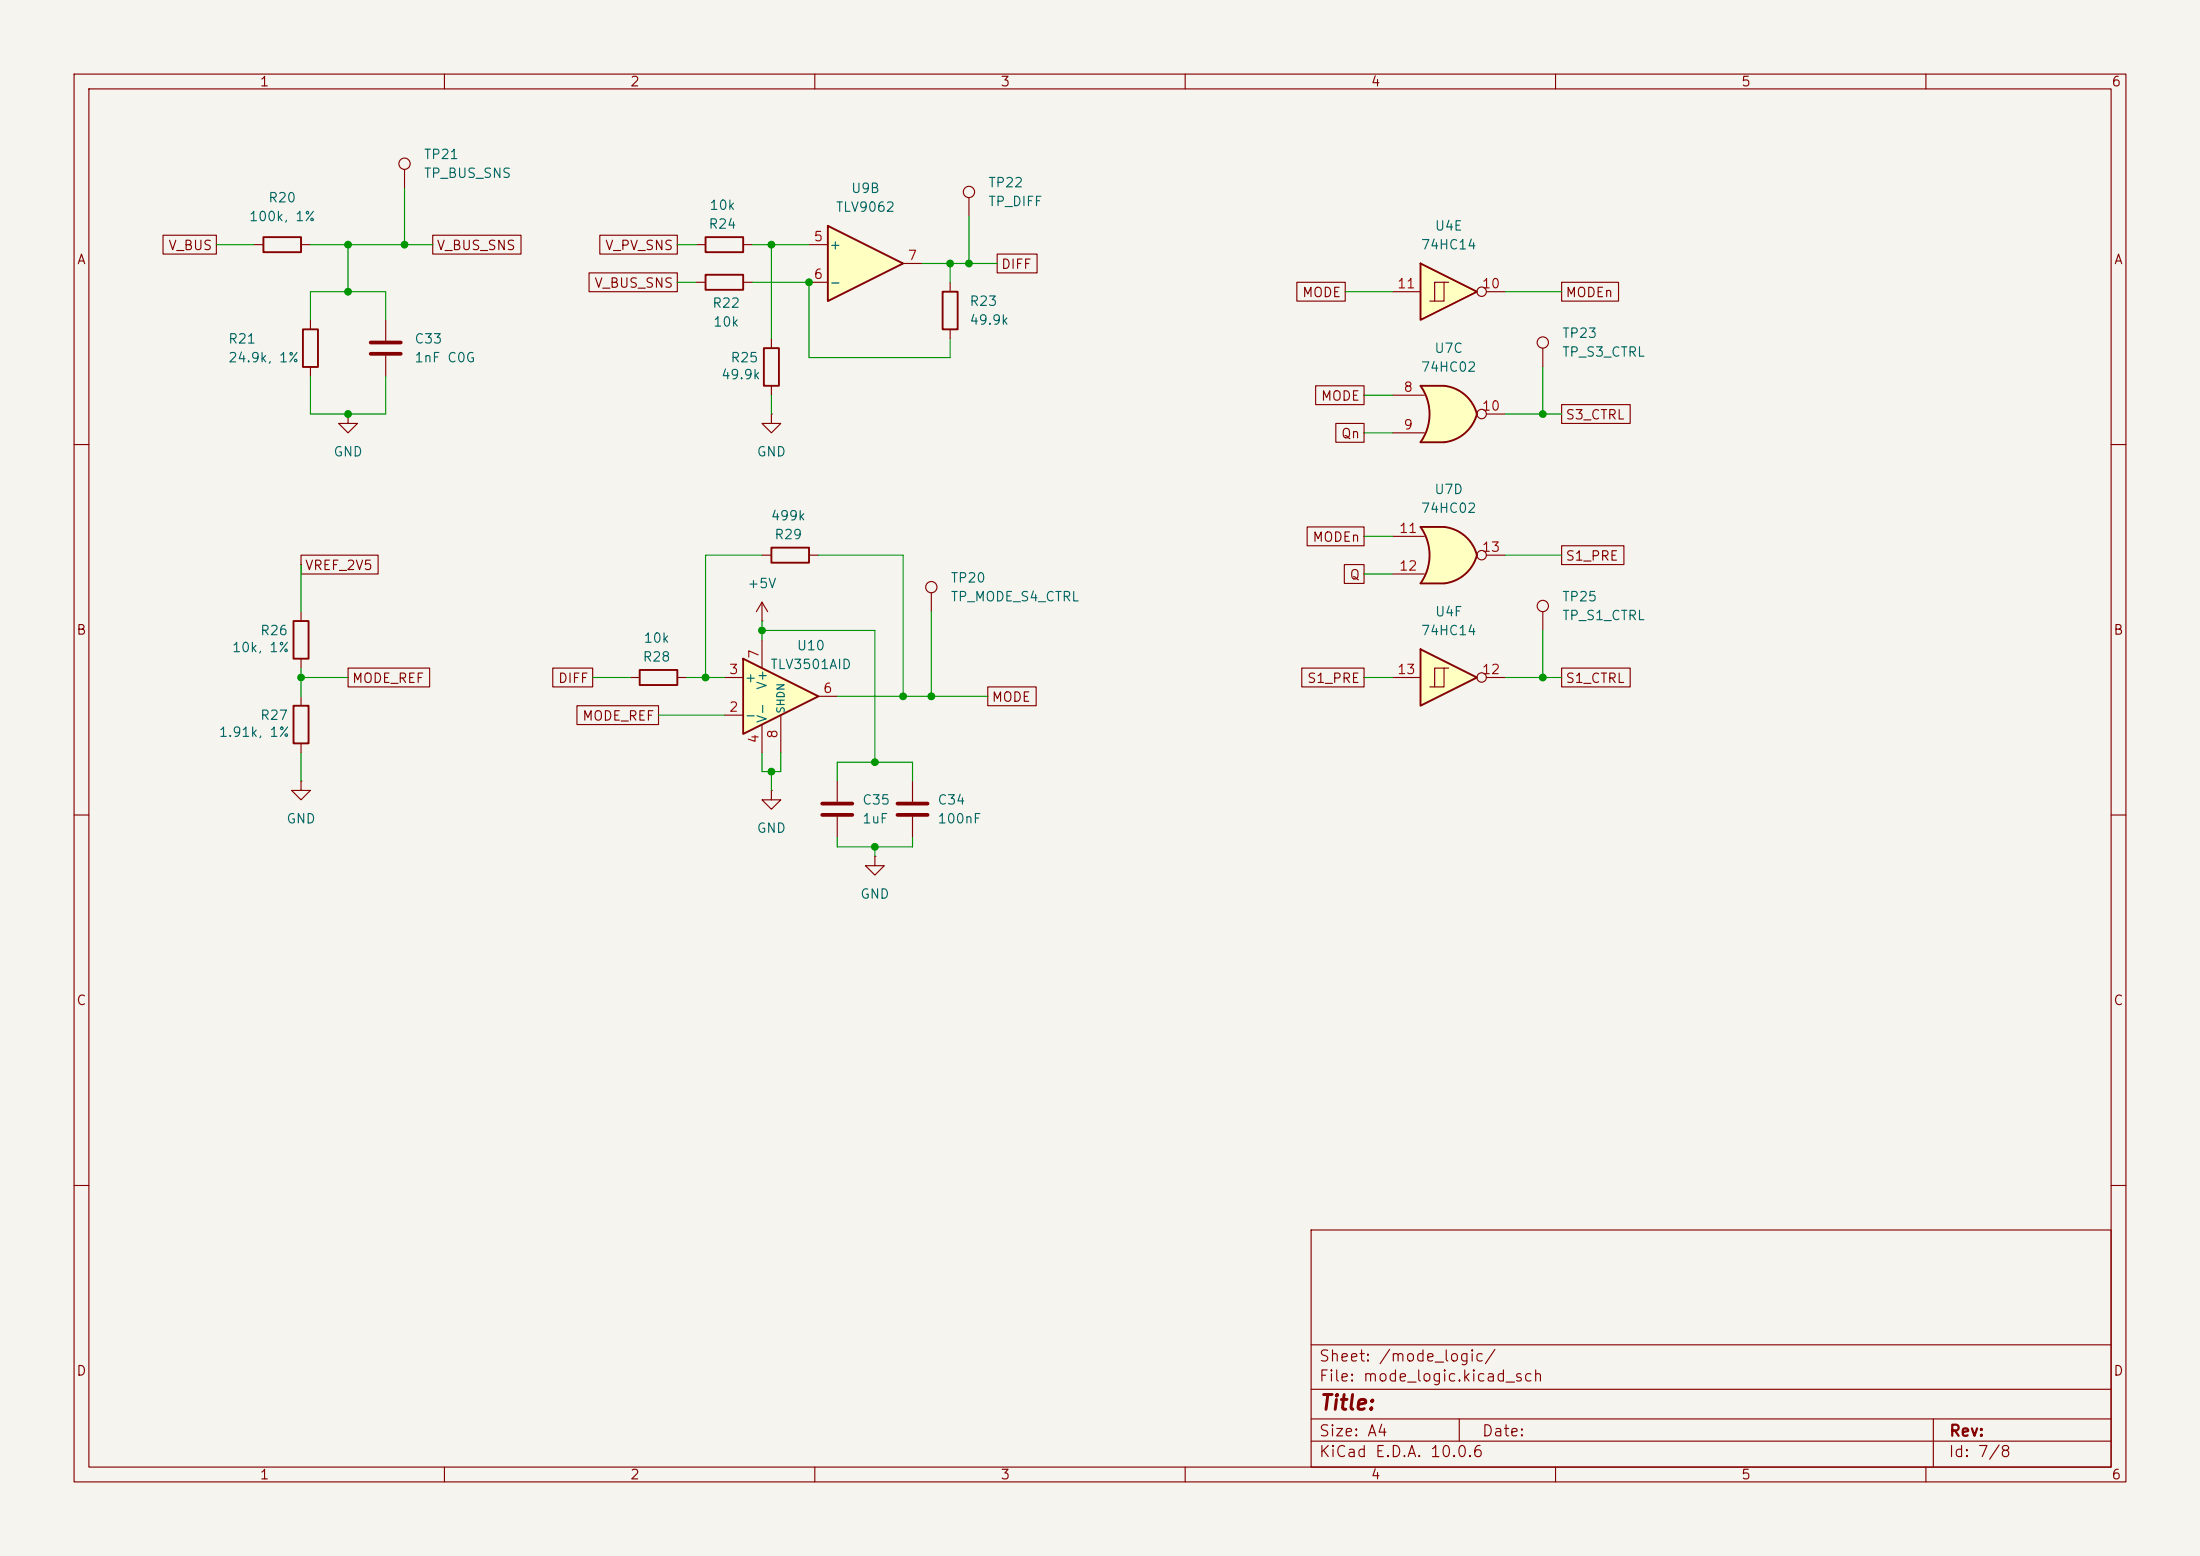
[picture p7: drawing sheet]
<svg xmlns="http://www.w3.org/2000/svg" width="297mm" height="210mm" viewBox="0 0 297 210" stroke-linecap="round" stroke-linejoin="round" font-family="sans-serif">
<path d="M0 0h297v210h-297z" fill="#f5f4ef" stroke="#f5f4ef" stroke-width=".14"/>
<g fill="none" stroke="#840000" stroke-width=".15">
<path d="M10 10h277v190h-277zM12 12h273v186h-273zM60 10v2M110 10v2M160 10v2M210 10v2M260 10v2M54.6 22.9v2.5M128.3 38.1v1.3M128.3 44.5v1.2M10 60h2M285 60h2"/>
<path d="M10 110h2M285 110h2M10 160h2M177 166h108v32h-108zM285 160h2M60 198v2M110 198v2M160 198v2M177 194.5h108M177 191.5h108M177 187.5h108M177 181.5h108"/>
<path d="M197 191.5v3M210 198v2M260 198v2M261 191.5v6.5"/>
<circle cx="54.6" cy="22.1" r=".76"/>
</g>
<path d="M127.3 39.4h2v5.1h-2z" fill="none" stroke="#840000" stroke-width=".25"/>
<path d="M191.8 87.6l7.6 3.8-7.6 3.9z" fill="#ffffc2"/>
<path d="M191.8 87.6l7.6 3.8-7.6 3.9z" fill="none" stroke="#840000" stroke-width=".25"/>
<g fill="none" stroke="#840000" stroke-width=".15">
<path d="M130.8 26.7v2.5M47 55.9v1.3h1.3l-1.3 1.2-1.3-1.2h1.3M47 55.9h.1M52.1 43.2v2.8M52.1 48v2.8M188 91.4h3.8M194.9 90.2h-1.2v2.5M195.6 90.2h-.7v2.5h-1.9M200.7 91.4h2.5M40.6 105.4v1.3h1.3l-1.3 1.3-1.2-1.3h1.2M40.6 105.4h.1"/>
<circle cx="130.8" cy="25.9" r=".76"/>
<circle cx="200" cy="91.4" r=".63"/>
</g>
<path d="M50 46.2h4.1M50 47.8h4.1" fill="none" stroke="#840000" stroke-width=".51"/>
<path d="M191.8 35.6l7.6 3.8-7.6 3.8z" fill="#ffffc2"/>
<path d="M191.8 35.6l7.6 3.8-7.6 3.8z" fill="none" stroke="#840000" stroke-width=".25"/>
<g fill="none" stroke="#840000" stroke-width=".15">
<path d="M188 39.4h3.8M194.9 38.1h-1.2v2.5M195.6 38.1h-.7v2.5h-1.9M200.7 39.4h2.5"/>
<circle cx="200" cy="39.4" r=".63"/>
</g>
<path d="M111.8 30.5l10.1 5.1-10.1 5z" fill="#ffffc2"/>
<path d="M111.8 30.5l10.1 5.1-10.1 5z" fill="none" stroke="#840000" stroke-width=".25"/>
<path d="M109.2 33h2.6M109.2 38.1h2.6M121.9 35.6h2.6" fill="none" stroke="#840000" stroke-width=".15"/>
<path d="M191.8 52.1h3.1M191.8 59.7h3.1" fill="none" stroke="#ffffc2" stroke-width=".14"/>
<g fill="#ffffc2" stroke="#ffffc2" stroke-width=".14">
<path d="M194.4 54.5l5 1.4a5.2 5.2 0 0 1-4.4 3.8z"/>
<path d="M195 52.1a5.1 5.1 0 0 1 4.4 3.8l-5 1.3z"/>
</g>
<path d="M191.8 52.1h3.1v7.6h-3.1a6.7 6.7 0 0 0 0-7.6z" fill="#ffffc2"/>
<path d="M95.2 37.1h5.1v2h-5.1zM103.1 47h2.1v5.1h-2.1zM194.9 52.1h-3.1a6.6 6.6 0 0 1 0 7.6h3.1M195 52.1a5.2 5.2 0 0 1 4.4 3.8 5.2 5.2 0 0 1-4.4 3.8" fill="none" stroke="#840000" stroke-width=".25"/>
<g fill="none" stroke="#840000" stroke-width=".15">
<path d="M94 38.1h1.2M100.3 38.1h1.3M104.1 55.9v1.3h1.3l-1.3 1.2-1.2-1.2h1.2M104.1 55.9h.1M104.1 45.7v1.3M104.1 52.1v1.2M188 53.3h4.3M188 58.4h4.3M200.7 55.9h2.5M125.7 80v2.6M208.3 82.6v2.5"/>
<circle cx="200" cy="55.9" r=".63"/>
<circle cx="125.7" cy="79.2" r=".76"/>
<circle cx="208.3" cy="81.8" r=".76"/>
</g>
<path d="M100.3 88.9l10.2 5.1-10.2 5.1z" fill="#ffffc2"/>
<path d="M35.6 32h5v2h-5zM95.2 32h5.1v2h-5.1zM40.9 44.5h2v5h-2zM104.1 73.9h5.1v2h-5.1zM39.6 83.8h2.1v5.1h-2.1zM39.6 95.3h2.1v5h-2.1zM86.4 90.4h5v2.1h-5zM100.3 88.9l10.2 5.1-10.2 5.1z" fill="none" stroke="#840000" stroke-width=".25"/>
<g fill="none" stroke="#840000" stroke-width=".15">
<path d="M34.3 33h1.3M40.6 33h1.3M94 33h1.2M100.3 33h1.3M41.9 43.2v1.3M41.9 49.5v1.3M208.3 47v2.5M102.9 74.9h1.2M109.2 74.9h1.3M40.6 82.6v1.2M40.6 88.9v1.3M40.6 94v1.3"/>
<path d="M85.1 91.4h1.3M91.4 91.4h1.3M97.8 96.5h2.5M97.8 91.4h2.5M102.9 83.8h.1M102.9 81.3v2.5M102.9 86.4v3.8M102.9 97.8v3.8M102.9 81.3l-.8 1.3M102.9 81.3l.7 1.3M105.4 96.5v5.1M110.5 94h2.5"/>
<path d="M40.6 100.3v1.3M104.1 106.7v1.3h1.3l-1.3 1.2-1.2-1.2h1.2M104.1 106.7h.1M113 105.4v2.8M113 110.2v2.8M118.1 115.6v1.2h1.3l-1.3 1.3-1.3-1.3h1.3M118.1 115.6h.1M123.2 105.4v2.8M123.2 110.2v2.8"/>
<circle cx="208.3" cy="46.2" r=".76"/>
</g>
<path d="M111 108.5h4.1M111 110h4.1M121.2 108.5h4M121.2 110h4" fill="none" stroke="#840000" stroke-width=".51"/>
<path d="M191.8 71.1h3.1M191.8 78.7h3.1" fill="none" stroke="#ffffc2" stroke-width=".14"/>
<g fill="#ffffc2" stroke="#ffffc2" stroke-width=".14">
<path d="M194.4 73.6l5 1.3a5.2 5.2 0 0 1-4.4 3.8z"/>
<path d="M195 71.1a5.1 5.1 0 0 1 4.4 3.8l-5 1.3z"/>
</g>
<path d="M191.8 71.1h3.1v7.6h-3.1a6.7 6.7 0 0 0 0-7.6z" fill="#ffffc2"/>
<path d="M194.9 71.1h-3.1a6.6 6.6 0 0 1 0 7.6h3.1M195 71.1a5.2 5.2 0 0 1 4.4 3.8 5.2 5.2 0 0 1-4.4 3.8" fill="none" stroke="#840000" stroke-width=".25"/>
<g fill="none" stroke="#840000" stroke-width=".15">
<path d="M22 31.7h7.2v2.6h-7.2zM58.4 31.7h11.9v2.6h-11.9zM79.5 36.8h11.9v2.6h-11.9zM81 31.7h10.4v2.6h-10.4zM134.6 34.3h5.4v2.5h-5.4zM175.1 38.1h6.5v2.5h-6.5zM210.8 38.1h7.7v2.5h-7.7zM177.6 52.1h6.5v2.5h-6.5zM180.3 57.1h3.8v2.6h-3.8zM210.8 54.6h9.3v2.6h-9.3zM40.6 74.9h10.4v2.6h-10.4zM176.5 71.1h7.6v2.6h-7.6z"/>
<path d="M181.5 76.2h2.6v2.5h-2.6zM188 72.4h4.3M188 77.5h4.3M200.7 74.9h2.5M210.8 73.7h8.4v2.5h-8.4zM47 90.2h11v2.5h-11zM74.6 90.2h5.4v2.5h-5.4zM77.9 95.2h11v2.6h-11zM133.3 92.7h6.6v2.6h-6.6zM175.7 90.2h8.4v2.5h-8.4zM210.8 90.2h9.3v2.5h-9.3z"/>
<circle cx="200" cy="74.9" r=".63"/>
</g>
<g fill="none" stroke="#009600" stroke-width=".15">
<path d="M29.2 33h5.1M41.9 33h16.5M47 33v6.4M54.6 25.4v7.6M91.4 38.1h2.6M91.4 33h2.6M101.6 38.1h7.6v10.2h19.1v-2.6M101.6 33h7.6M104.1 33v12.7M124.5 35.6h10.1M128.3 35.6v2.5M130.8 29.2v6.4"/>
<path d="M181.6 39.4h6.4M203.2 39.4h7.6M41.9 43.2v-3.8h10.2v3.8M41.9 50.8v5.1h10.2v-5.1M104.1 53.3v2.6M184.1 58.4h3.9M184.1 53.3h3.9M203.2 55.9h7.6M208.3 49.5v6.4M40.6 76.2v6.4M102.9 74.9h-7.7v16.5M110.5 74.9h11.4v19.1"/>
<path d="M184.1 77.5h3.9M184.1 72.4h3.9M203.2 74.9h7.6M40.6 91.4h6.4M40.6 90.2v3.8M80 91.4h5.1M88.9 96.5h8.9M92.7 91.4h5.1M102.9 85.1h15.2v17.8M102.9 83.8v2.6M113 94h20.3M125.7 82.6v11.4"/>
<path d="M184.1 91.4h3.9M203.2 91.4h7.6M208.3 85.1v6.3M40.6 101.6v3.8M102.9 101.6v2.5h2.5v-2.5M104.1 104.1v2.6M113 105.4v-2.5h10.2v2.5M113 113v1.3h10.2v-1.3M118.1 114.3v1.3"/>
</g>
<g fill="#009600" stroke="#009600" stroke-width=".14">
<circle cx="47" cy="55.9" r=".46"/>
<circle cx="47" cy="33" r=".46"/>
<circle cx="47" cy="39.4" r=".46"/>
<circle cx="104.1" cy="33" r=".46"/>
<circle cx="54.6" cy="33" r=".46"/>
<circle cx="109.2" cy="38.1" r=".46"/>
<circle cx="118.1" cy="114.3" r=".46"/>
<circle cx="130.8" cy="35.6" r=".46"/>
<circle cx="128.3" cy="35.6" r=".46"/>
<circle cx="118.1" cy="102.9" r=".46"/>
<circle cx="208.3" cy="55.9" r=".46"/>
<circle cx="208.3" cy="91.4" r=".46"/>
<circle cx="125.7" cy="94" r=".46"/>
<circle cx="121.9" cy="94" r=".46"/>
<circle cx="95.2" cy="91.4" r=".46"/>
<circle cx="40.6" cy="91.4" r=".46"/>
<circle cx="104.1" cy="104.1" r=".46"/>
<circle cx="102.9" cy="85.1" r=".46"/>
</g>
<text font-size="2" fill="#840000" x="178" y="190.8">Title:</text>
<g font-size="1.5" fill="#840000">
<text x="178" y="184.1">Sheet: /mode_logic/</text>
<text x="178" y="186.8">File: mode_logic.kicad_sch</text>
<text x="178" y="197">KiCad E.D.A. 10.0.6</text>
<text x="178" y="194.2">Size: A4</text>
<text x="200" y="194.2">Date:</text>
<text x="263" y="197">Id: 7/8</text>
<text x="263" y="194.2">Rev:</text>
</g>
<g font-size="1.3" fill="#840000">
<text x="35" y="12">1</text>
<text x="85" y="12">2</text>
<text x="135" y="12">3</text>
<text x="185" y="12">4</text>
<text x="235" y="12">5</text>
<text x="285" y="12">6</text>
<text x="10.3" y="36">A</text>
<text x="22.6" y="34.1">V_BUS</text>
<text x="58.9" y="34.1">V_BUS_SNS</text>
<text x="81.6" y="34.1">V_PV_SNS</text>
<text x="285.3" y="36">A</text>
<text x="80.2" y="39.2">V_BUS_SNS</text>
<text x="135.1" y="36.6">DIFF</text>
<text x="175.7" y="40.4">MODE</text>
<text x="211.3" y="40.4">MODEn</text>
<text x="178.2" y="54.4">MODE</text>
<text x="181" y="59.5">Qn</text>
<text x="211.3" y="56.9">S3_CTRL</text>
<text x="41.1" y="77.3">VREF_2V5</text>
<text x="177.1" y="73.4">MODEn</text>
<text x="211.3" y="76">S1_PRE</text>
<text x="182.1" y="78.5">Q</text>
<text x="10.2" y="86">B</text>
<text x="285.2" y="86">B</text>
<text x="47.4" y="92.5">MODE_REF</text>
<text x="75.3" y="92.5">DIFF</text>
<text x="133.8" y="95">MODE</text>
<text x="176.4" y="92.5">S1_PRE</text>
<text x="211.3" y="92.5">S1_CTRL</text>
<text x="78.5" y="97.6">MODE_REF</text>
<text x="10.2" y="136">C</text>
<text x="285.2" y="136">C</text>
<text x="10.2" y="186">D</text>
<text x="285.2" y="186">D</text>
<text x="35" y="200">1</text>
<text x="85" y="200">2</text>
<text x="135" y="200">3</text>
<text x="185" y="200">4</text>
<text x="235" y="200">5</text>
<text x="285" y="200">6</text>
</g>
<g font-size="1.3" fill="#006464">
<text x="57.1" y="21.8">TP21</text>
<text x="36.1" y="27.6">R20</text>
<text x="57.1" y="24.3">TP_BUS_SNS</text>
<text x="95.7" y="28.6">10k</text>
<text x="112.8" y="28.9">TLV9062</text>
<text x="114.8" y="26.4">U9B</text>
<text x="133.3" y="25.6">TP22</text>
<text x="133.3" y="28.1">TP_DIFF</text>
<text x="33.5" y="30.2">100k, 1%</text>
<text x="95.6" y="31.2">R24</text>
<text x="111.9" y="34">+</text>
<text x="191.7" y="34">74HC14</text>
<text x="193.6" y="31.4">U4E</text>
<text x="96.1" y="41.9">R22</text>
<text x="111.9" y="39.1">-</text>
<text x="130.8" y="41.6">R23</text>
<text x="30.7" y="46.7">R21</text>
<text x="55.9" y="46.7">C33</text>
<text x="96.2" y="44.4">10k</text>
<text x="130.8" y="44.1">49.9k</text>
<text x="193.5" y="48">U7C</text>
<text x="210.8" y="45.9">TP23</text>
<text x="30.7" y="49.2">24.9k, 1%</text>
<text x="55.9" y="49.2">1nF C0G</text>
<text x="97.3" y="51.5">49.9k</text>
<text x="98.5" y="49.2">R25</text>
<text x="191.7" y="50.5">74HC02</text>
<text x="210.8" y="48.5">TP_S3_CTRL</text>
<text x="44.9" y="61.9">GND</text>
<text x="102.1" y="61.9">GND</text>
<text x="104" y="70.6">499k</text>
<text x="191.7" y="69.5">74HC02</text>
<text x="193.5" y="67">U7D</text>
<text x="104.5" y="73.1">R29</text>
<text x="100.8" y="79.7">+5V</text>
<text x="128.3" y="78.9">TP20</text>
<text x="128.3" y="81.5">TP_MODE_S4_CTRL</text>
<text x="193.6" y="83.5">U4F</text>
<text x="210.8" y="81.5">TP25</text>
<text x="31.2" y="88.3">10k, 1%</text>
<text x="35" y="86.1">R26</text>
<text x="86.7" y="89.6">R28</text>
<text x="86.8" y="87.1">10k</text>
<text x="107.5" y="88.1">U10</text>
<text x="191.7" y="86.1">74HC14</text>
<text x="210.8" y="84">TP_S1_CTRL</text>
<text x="100.4" y="92.4">+</text>
<text x="103.8" y="93.2" transform="rotate(-90 103.8 93.2)">V+</text>
<text x="103.9" y="90.6">TLV3501AID</text>
<text x="29.4" y="99.8">1.91k, 1%</text>
<text x="35" y="97.5">R27</text>
<text x="100.4" y="97.5">-</text>
<text x="103.8" y="97.7" transform="rotate(-90 103.8 97.7)">V-</text>
<text x="38.6" y="111.5">GND</text>
<text x="102.1" y="112.7">GND</text>
<text x="116.3" y="108.9">C35</text>
<text x="116.3" y="111.5">1uF</text>
<text x="126.5" y="108.9">C34</text>
<text x="126.5" y="111.5">100nF</text>
<text x="116" y="121.6">GND</text>
</g>
<g font-size="1.3" fill="#a90000">
<text x="109.8" y="32.9">5</text>
<text x="122.5" y="35.4">7</text>
<text x="109.8" y="38">6</text>
<text x="188.5" y="39.2">11</text>
<text x="200" y="39.2">10</text>
<text x="189.4" y="53.2">8</text>
<text x="189.4" y="58.3">9</text>
<text x="200" y="55.7">10</text>
<text x="188.8" y="72.3">11</text>
<text x="188.8" y="77.3">12</text>
<text x="200" y="74.8">13</text>
<text x="102.7" y="89" transform="rotate(-90 102.7 89)">7</text>
<text x="98.3" y="91.3">3</text>
<text x="111" y="93.8">6</text>
<text x="188.5" y="91.3">13</text>
<text x="200" y="91.3">12</text>
<text x="98.3" y="96.4">2</text>
<text x="102.7" y="100.4" transform="rotate(-90 102.7 100.4)">4</text>
<text x="105.3" y="99.8" transform="rotate(-90 105.3 99.8)">8</text>
</g>
<text font-size="1" fill="#006464" x="106.2" y="96.4" transform="rotate(-90 106.2 96.4)">SHDN</text>
</svg>
